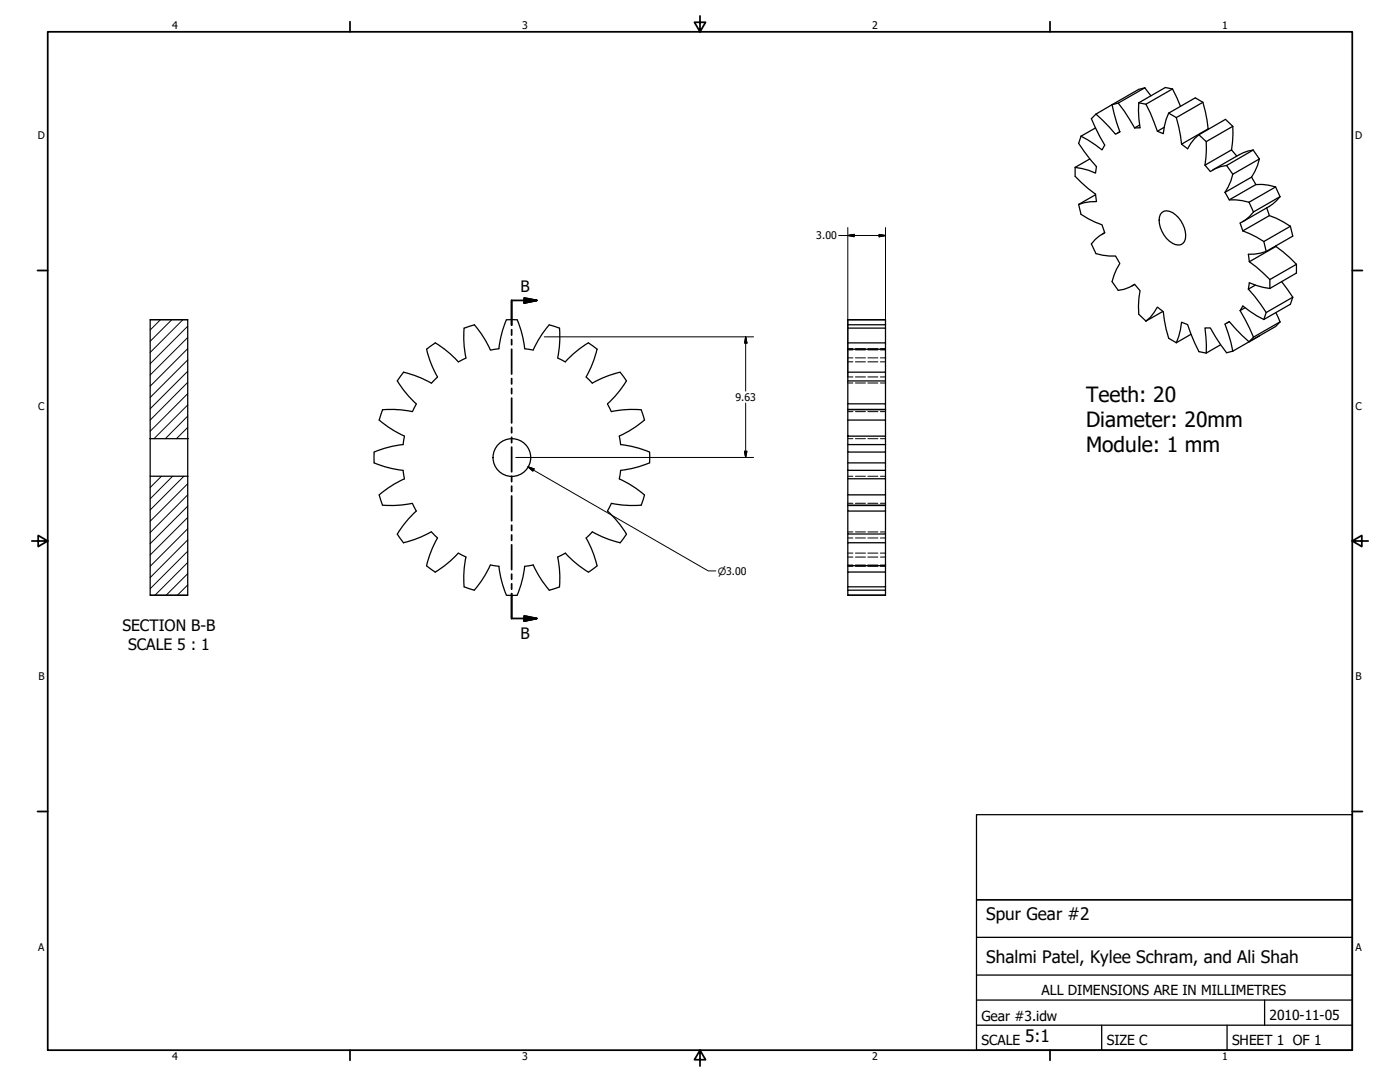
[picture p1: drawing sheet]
<svg xmlns="http://www.w3.org/2000/svg" width="559mm" height="432mm" viewBox="0 0 559 432" stroke-linecap="round" stroke-linejoin="round" font-family="sans-serif">
<!-- layer: Visible (ANSI) -->
<g fill="none" stroke="#000" stroke-width=".51">
<path d="M456.9 35.1l2.5 3.1M456.9 35.1l-10.6 6M456.9 35.1l-2.4 .6-10.6 6.1M468 35.5l3.2 6.9M468 35.5l-2.9-.6-10.6 6.1M468 35.5l-10.6 6.1M431.5 54.4l-1 2.8 4.6 6.4 2.5 2.9-.3 2.6-2.8-1.2-5.4-1.1M437.3 51.1l-5.8 3.3M437.5 45.5l5.2 5.2 2.6 2.9 1.7-1M437.5 45.5l-1.9 1.9 3.4 7.1 1.9 3.4-1 1.9-5.6-3.9-2.8-1.5M443.9 41.8l1.8 7.2 1.3 3.6M443.9 41.8l-6.4 3.7"/>
<path d="M446.3 41.1l2.4 3.2 4.2 6.8M446.3 41.1l-2.4 .7M447 52.6l-.8 .4M454.5 41l-.1 3.2 .6 6.8-2.1 .1M454.5 41l2.9 .6M454.9 49.9l-2 1.2M457.4 41.6l1.8 3.5 2.8 7.3 2.3 .9 1.2-5.7 1-2.5M464.7 50.8l-2.7 1.6M466.5 45.1l3 1.8M469.5 46.9l1 3.6 1.1 7M478.5 53.8l-1.7 1.5-2.8 4.1-2.4-1.9M478.5 53.8l3 2.7"/>
<path d="M480.1 40.8l1 3.6 1.1 7M480.1 40.8l-10.6 6.1M480.1 40.8l-3-1.7-10.6 6M481.5 56.5v3.3l-.6 6.1M482.2 51.4l.1 .2M482.2 51.4l-10.6 6.1M491.6 59.8l2 2.5M491.6 59.8l-10.7 6.1M492.1 50.4v3.3l-.5 6.1M492.1 50.4l-10.6 6.1M492.1 50.4l-3-2.8-10.6 6.2M500.2 59.9l-2 .4-3.5 1.4-10.6 6.1"/>
<path d="M500.2 59.9l-10.6 6.1M500.2 59.9l2.5 3.5M429.1 66.8v3.6l5.4 5 2.8 2.1 .3 3h-2.5l-4.6 1.1M435 63.4l-5.9 3.4M437.3 77.7l-6.8 3.9M480.9 65.9l2.2 2.6 4.1-2 2.4-.5M488.9 76.8l1.8 3M489.6 66l2.5 3.5M490.7 79.8h2.5l5.3 .9M492.1 69.5l-.8 2.7-2.4 4.6M499.6 70.7l1.7 3M499.6 70.7l-10.7 6.1"/>
<path d="M501.3 73.7l2.5-.1 5.3 1M501.3 73.7l-10.6 6.1M502.7 63.4l-.8 2.7-2.3 4.6M502.7 63.4l-10.6 6.1M509.1 74.6l-10.6 6.1M509.1 74.6l1.8 3.9M510.9 78.5l-2.8 2.8-1.6 1.1-10.6 6.1M510.9 78.5l-10.6 6.1M430.5 81.6l1 3.9 5.6 3.1 2.8 1.1 1 3.2-3.7 2.6-1.6 1.8 1.9 3.9 5.2 1h2.6l1.7 3-1.3 2.1-1.8 5.1 2.4 3.5 2.4-.5 4.2-1.9 2.1 2.5-.6 6.1 .1 3.3 2.9 2.7M440.9 92.8l-.9 .6M463.8 84.8a4 4 0 0 1 5.3 .9 10.2 10.2 0 0 1 3.7 10.7 3.1 3.1 0 0 1-4.8 .7 11.1 11.1 0 0 1-5.2-10.5zM496.1 92.1l5.5 2.6 2.8 1.7"/>
<path d="M498.5 80.7l1.8 3.9M500.3 84.6l-1.6 1.8-3.7 2.6 1.1 3.1M504.4 96.4l1 3.9M505.6 82.9l1.1 3.1M506.7 86l2.8 1.1 5.5 3.2M506.7 86l-10.6 6.1M509.3 98.4l5.5 4.4 2.7 2.7M509.3 98.4l-10.6 6.1M509.3 98.1v.3M515 90.3l1 3.9-10.6 6.1M515 90.3l-10.6 6.1M452.9 113.5l-1 .6"/>
<path d="M498.3 115.4l2.5 2.9 4.6 6.4M498.7 104.5l2.8 2.1 5.4 5M501.1 113.8l-2.8 1.6M505.4 100.3l-4.6 1.1-2.5 .1 .4 3M506.9 115.1l-2.7-.4-5.5-1.9-.4 2.6M506.9 111.6v3.5M511.6 112.4l4.4 6.2M516 118.6l-1 2.8-10.6 6.1M516 118.6l-10.6 6.1M517.5 105.5v3.5l-10.6 6.1M517.5 105.5l-10.6 6.1M59.9 127.6h15v47.5h-15z"/>
<path d="M59.9 127.6h15M185.2 130.9v6.5l.8 5.4M189.3 129.6l3.3 4.4 3.1 5.6M189.4 129.6l-4.1 1.4M199.2 139.2l-3.4 .5M202.1 127.6l-2 6.2-1 5.3M202.2 127.6h4.2l1.8 5.2 1.2 6.3M209.5 139.2l3.3 .5M223.3 131l.1 5.4-.8 6.4M223.4 131l-4.2-1.4-3.8 5.3-2.6 4.7M234.8 136.8l-5.2 3.8-3.9 3.8M234.9 136.8l3.5 2.6"/>
<path d="M238.3 139.4l-1.6 5.2-2.8 5.8M338.4 139.4h15v9.1h-15M338.4 130.9h15v5.9h-15M338.4 127.6h15v2h-15M353.4 127.6h-15v24.4M353.4 129.6v1.3M353.4 136.8v2.6M457.4 128.1l1.8-1.5 2.8-4 2.3 1.8 1.2 7 1 3.6 3 1.8M464.2 124.3l-6.8 3.8M469.5 136.8l1-2.5 1.1-5.7 2.4 .9 1.3 3.7 3.2 7.1 3 .6M475.4 133.4l-5.9 3.4M487.2 137.6l-5.7 3.3"/>
<path d="M490.7 128.3l-.9 .6M495 124l1.1-1.9 5.5 3.9 2.8 1.5M495 124l3.7 6.9 1.6 3.7M497 122.8l-2 1.2M498.5 136.4l-2.7-2.5-5.1-5.6-1.8 1 2.4 7.3 .8 3.5M500.3 134.6l-1.8 1.8M502.7 134l-10.6 6.1M502.7 134h.1M505.4 124.7l-1 2.8M509.3 124.8l1.6 3.7M510.9 128.5l-1.8 1.8-10.6 6.1M510.9 128.5l-10.6 6.1"/>
<path d="M161.1 148.5l5.2 1.6 5.8 2.8M161.1 148.5l-2.5 3.5 3.8 5.3 3.7 3.9M174.6 150.5l-2.4 2.4M182.9 144.4l-4.7-4.5-4.5-3.1-2 1.5-1.4 1.1 1.9 6.2 2.4 4.8M186 142.9l-3 1.5M222.6 142.9l3.1 1.5M247.5 148.5l-6.2 2-4.9 2.4-2.4-2.4M247.5 148.5l2.6 3.5M250 152l-3.1 4.4-4.4 4.8M338.4 152v9.2h15v2.2M338.4 152h15v9.2M353.4 148.5v3.5"/>
<path d="M492.1 140.1l-2.5 .7-2.4-3.2-4.1-6.7h-2.2l.6 6.8v3.2M59.9 175.1v15M74.9 175.1v15M161.4 174.1l-.5 3.4-5.4 .9-6.1 2-.1 2.5v1.8l6.2 2.1 5.3 .9 .6 3.4M164.5 164.2l-6.4-.8-5.4 .1-.6 1.8-.7 2.4 5.2 3.8 4.8 2.5M166.2 161.2l-1.6 3.1M242.5 161.2l1.5 3.1M247.7 177.4l5.3 1 6.2 2 .1 4.4M255.9 163.5h-6.5l-5.4 .7M255.9 163.6l1.3 4-4.3 3.3-5.7 3.2 .5 3.4M338.4 167.6v6.5h15v3.3h-15v-3.3M338.4 167.6h15v6.5"/>
<path d="M338.4 177.4v3h15v-3M338.4 163.4h15M338.4 161.2v2.2M338.4 163.5v4.1M353.4 163.5v4.1M59.9 190.1h15v47.5h-15zM161.4 191.1l-5.7 3.1-4.4 3.3 1.4 4.1M247.7 187.7l-.5 3.4 4.8 2.6 5.2 3.8M257.3 197.5l-1.4 4.1M259.2 184.7l-5.1 1.8-6.4 1.2M338.4 184.7v3h15v3.4h-15v-3.4M338.4 184.7h15v3"/>
<path d="M338.4 191.1v6.4h15v-6.4M338.4 180.4v4.3M338.4 197.5v4.1M353.4 180.4v4.3M353.4 197.5v4.1M164.5 200.9l-5.3 .7h-6.5M164.6 200.9l1.6 3.1-3.8 3.8-3.8 5.3 2.5 3.6M172.1 212.2l-4.8 2.4-6.2 2M172.2 212.3l2.4 2.4-2.4 4.9-1.9 6.2M233.9 214.7l2.4 4.9 2 6.2M234 214.7l2.4-2.4 5.9 2.7 5.2 1.6M255.9 201.6l-5.4 .1-6.5-.8-1.5 3.1 3.7 3.8 3.8 5.3-2.5 3.6"/>
<path d="M338.4 216.6h15v9.1h-15zM338.4 201.6h15v2.4h-15zM338.4 204v9.1h15v-9.1M338.4 213.1v3.5M338.4 201.7h15M353.4 213.1v3.5M59.9 237.6h15M170.2 225.8l3.5 2.5 4.5-3.1 4.7-4.5 3.1 1.6-.8 5.4v6.5M185.3 234.2l4.1 1.3M195.7 225.5l-2.5 4.8-3.9 5.2M195.8 225.5l3.4 .5 .9 5.3 2 6.2M202.1 237.6h4.4"/>
<path d="M219.2 235.5l-3.8-5.2-2.6-4.8-3.4 .5-1.2 6.4-1.8 5.1M225.7 220.8l4.7 4.4 4.4 3.1M225.7 220.7l-3.1 1.6 .8 6.5-.1 5.4-4.1 1.4M238.4 225.8l-3.5 2.5M338.4 235.5h15v2h-15zM338.4 228.3h15v5.9h-15zM338.4 225.7v2.6M338.4 234.2v1.3M338.4 237.5h15M353.4 225.7v2.6M353.4 234.2v1.3"/>
<circle cx="204.3" cy="182.6" r="7.5"/>
</g>
<!-- layer: Hidden (ANSI) -->
<g fill="none" stroke="#000" stroke-width=".4">
<path d="M338.4 139.6h2M338.4 139.1h2M341.4 139.6h4M341.4 139.1h4M346.4 139.6h4M346.4 139.1h4M351.4 139.6h2M351.4 139.1h2M338.4 152.8h2M338.4 150.4h2M338.4 144.4h2M338.4 142.8h2"/>
<path d="M341.4 152.8h4M341.4 150.4h4M341.4 144.4h4M341.4 142.8h4M346.4 152.8h4M346.4 150.4h4M346.4 144.4h4M346.4 142.8h4M351.4 152.8h2M351.4 150.4h2M351.4 144.4h2M351.4 142.8h2"/>
<path d="M338.4 164.3h2M338.4 175.1h2M341.4 164.3h4M341.4 175.1h4M346.4 164.3h4M346.4 175.1h4M351.4 164.3h2M351.4 175.1h2M338.4 190.1h2M341.4 190.1h4M346.4 190.1h4M351.4 190.1h2"/>
<path d="M338.4 214.7h2M338.4 212.3h2M338.4 200.9h2M341.4 214.7h4M341.4 212.3h4M341.4 200.9h4M346.4 214.7h4M346.4 212.3h4M346.4 200.9h4M351.4 214.7h2M351.4 212.3h2M351.4 200.9h2"/>
<path d="M338.4 226h2M338.4 225.5h2M338.4 222.3h2M338.4 220.7h2M341.4 226h4M341.4 225.5h4M341.4 222.3h4M341.4 220.7h4M346.4 226h4M346.4 225.5h4M346.4 222.3h4M346.4 220.7h4"/>
<path d="M351.4 226h2M351.4 225.5h2M351.4 222.3h2M351.4 220.7h2"/>
</g>
<!-- layer: Section Line (ANSI) -->
<g fill="none" stroke="#000" stroke-width=".7">
<path d="M209.2 118.9l5 1-5 1zM214.2 119.9h-10v9.9M204.2 131.6v2.1M204.2 135.5v2.1M204.2 139.4v9.9M204.2 151.1v2.1M204.2 155v2.1M204.2 158.9v9.9M204.2 170.6v2.1M204.2 174.5v2.2M204.2 178.4v9.9M204.2 190.1v2.1"/>
<path d="M204.2 194v2.2M204.2 197.9v9.9M204.2 209.6v2.1M204.2 213.5v2.1M204.2 217.4v9.9M204.2 229.1v2.1M204.2 233v2.1M204.2 236.9v9.9h10M209.2 245.8l5 1-5 1z"/>
</g>
<path d="M209.2 120.9l5-1zM209.2 118.9l5 1-5 1zM209.2 247.8l5-1zM209.2 245.8l5 1-5 1z" fill="#000" stroke="#000" stroke-width=".7"/>
<!-- layer: Border (ANSI) -->
<g fill="none" stroke="#000" stroke-width=".7">
<path d="M19 12.7h520.8v406.4h-520.8zM139.7 8.6v4.1M279.4 6.3v6.4l-2.2-3.8h4.4l-2.2 3.8M419.1 8.6v4.1M15 107.9h4M539.8 107.9h4M12.7 215.9h6.3l-3.8-2.2v4.4l3.8-2.2M539.8 215.9l3.8 2.2v-4.4l-3.8 2.2h6.3M15 323.8h4M539.8 323.8h4M139.7 419.1v4.1M279.4 419.1l2.2 3.8h-4.4l2.2-3.8v6.3"/>
<path d="M419.1 419.1v4.1"/>
</g>
<!-- layer: Title (ANSI) -->
<path d="M389.8 325.1h150v34h-150zM389.8 359.1h150v60h-150zM389.8 374.1h150M389.8 399.1h150M389.8 389.1h150M504.8 399.1v10M389.8 409.1h150M439.7 409.1v10M489.8 409.1v10" fill="none" stroke="#000" stroke-width=".51"/>
<!-- layer: Hatch (ANSI) -->
<g fill="none" stroke="#000" stroke-width=".4">
<path d="M64.1 127.6l-4.2 4.1M68.6 127.6l-8.7 8.6M73 127.6l-13.1 13.1M74.9 139.1l-15 15M74.9 134.7l-15 15M74.9 130.2l-15 15M74.9 157.1l-15 15M74.9 152.6l-15 15M74.9 148.1l-15 15M74.9 143.6l-15 15M74.9 175.1h.1M74.9 170.6l-4.5 4.5"/>
<path d="M74.9 166.1l-8.9 9M74.9 161.6l-13.4 13.5M64.5 190.1l-4.6 4.5M68.9 190.1l-9 9M73.4 190.1l-13.5 13.4M74.9 197.5l-15 15M74.9 193l-15 15M74.9 220l-15 14.9M74.9 215.5l-15 15M74.9 211l-15 15M74.9 206.5l-15 15M74.9 202l-15 15"/>
<path d="M74.9 233.4l-4.1 4.2M74.9 228.9l-8.6 8.7M74.9 224.5l-13.1 13.1"/>
</g>
<!-- layer: Dimension (ANSI) -->
<g fill="none" stroke="#000" stroke-width=".4">
<path d="M334.8 94h18.6M338.4 94l2.5-.5v1zM338.4 90.8v59.6M350.9 93.5l2.5 .5-2.5 .5zM353.4 90.8v59.6M217.2 134.4h83.6M297.6 134.4l.5 2.5h-.9zM297.6 134.4v21.7M297.6 160.8v21.8M205.9 182.6h94.9M210.8 186.3l2.4 .8-.5 .9zM210.8 186.3l71.9 41.5h3"/>
<path d="M297.2 180.1h.9l-.5 2.5z"/>
</g>
<path d="M338.4 94l2.5-.5zM338.4 94l2.5-.5v1zM350.9 94.5l2.5-.5zM350.9 93.5l2.5 .5-2.5 .5zM297.6 134.4l.5 2.5zM297.6 134.4l.5 2.5h-.9zM210.8 186.3l2.4 .8zM210.8 186.3l2.4 .8-.5 .9zM297.2 180.1l.4 2.5zM297.2 180.1h.9l-.5 2.5z" fill="#000" stroke="#000" stroke-width=".4"/>
<g font-size="8.4">
<text x="433.5" y="160.4">Teeth: 20</text>
<text x="433.5" y="170.5">Diameter: 20mm</text>
<text x="433.5" y="180.5">Module: 1 mm</text>
</g>
<g font-size="6.9">
<text x="393.6" y="367.3">Spur Gear #2</text>
<text x="393.6" y="384.2">Shalmi Patel, Kylee Schram, and Ali Shah</text>
<text x="409.2" y="415.7">5:1</text>
</g>
<g font-size="6.3">
<text x="207.7" y="116.4">B</text>
<text x="48.9" y="252">SECTION B-B</text>
<text x="207.7" y="254.9">B</text>
<text x="51.1" y="259.5">SCALE 5 : 1</text>
</g>
<g font-size="5.5">
<text x="415.7" y="397.2">ALL DIMENSIONS ARE IN MILLIMETRES</text>
<text x="391.7" y="407.3">Gear #3.idw</text>
<text x="506.7" y="407.2">2010-11-05</text>
<text x="391.7" y="417.2">SCALE</text>
<text x="441.8" y="417.2">SIZE C</text>
<text x="491.7" y="417.2">SHEET 1 OF 1</text>
</g>
<g font-size="4.2">
<text x="68.7" y="11.7">4</text>
<text x="208.4" y="11.7">3</text>
<text x="348.1" y="11.7">2</text>
<text x="487.8" y="11.7">1</text>
<text x="15.1" y="55.5">D</text>
<text x="540.9" y="55.5">D</text>
<text x="325.8" y="95.5">3.00</text>
<text x="293.6" y="160">9.63</text>
<text x="15.2" y="163.4">C</text>
<text x="541" y="163.4">C</text>
<text x="15.3" y="271.4">B</text>
<text x="541.1" y="271.4">B</text>
<text x="15.2" y="379.3">A</text>
<text x="541" y="379.3">A</text>
<text x="68.7" y="423.2">4</text>
<text x="208.4" y="423.2">3</text>
<text x="348.1" y="423.2">2</text>
<text x="487.8" y="423.2">1</text>
</g>
<text font-size="4" x="286.5" y="229.3">⌀3.00</text>
</svg>
